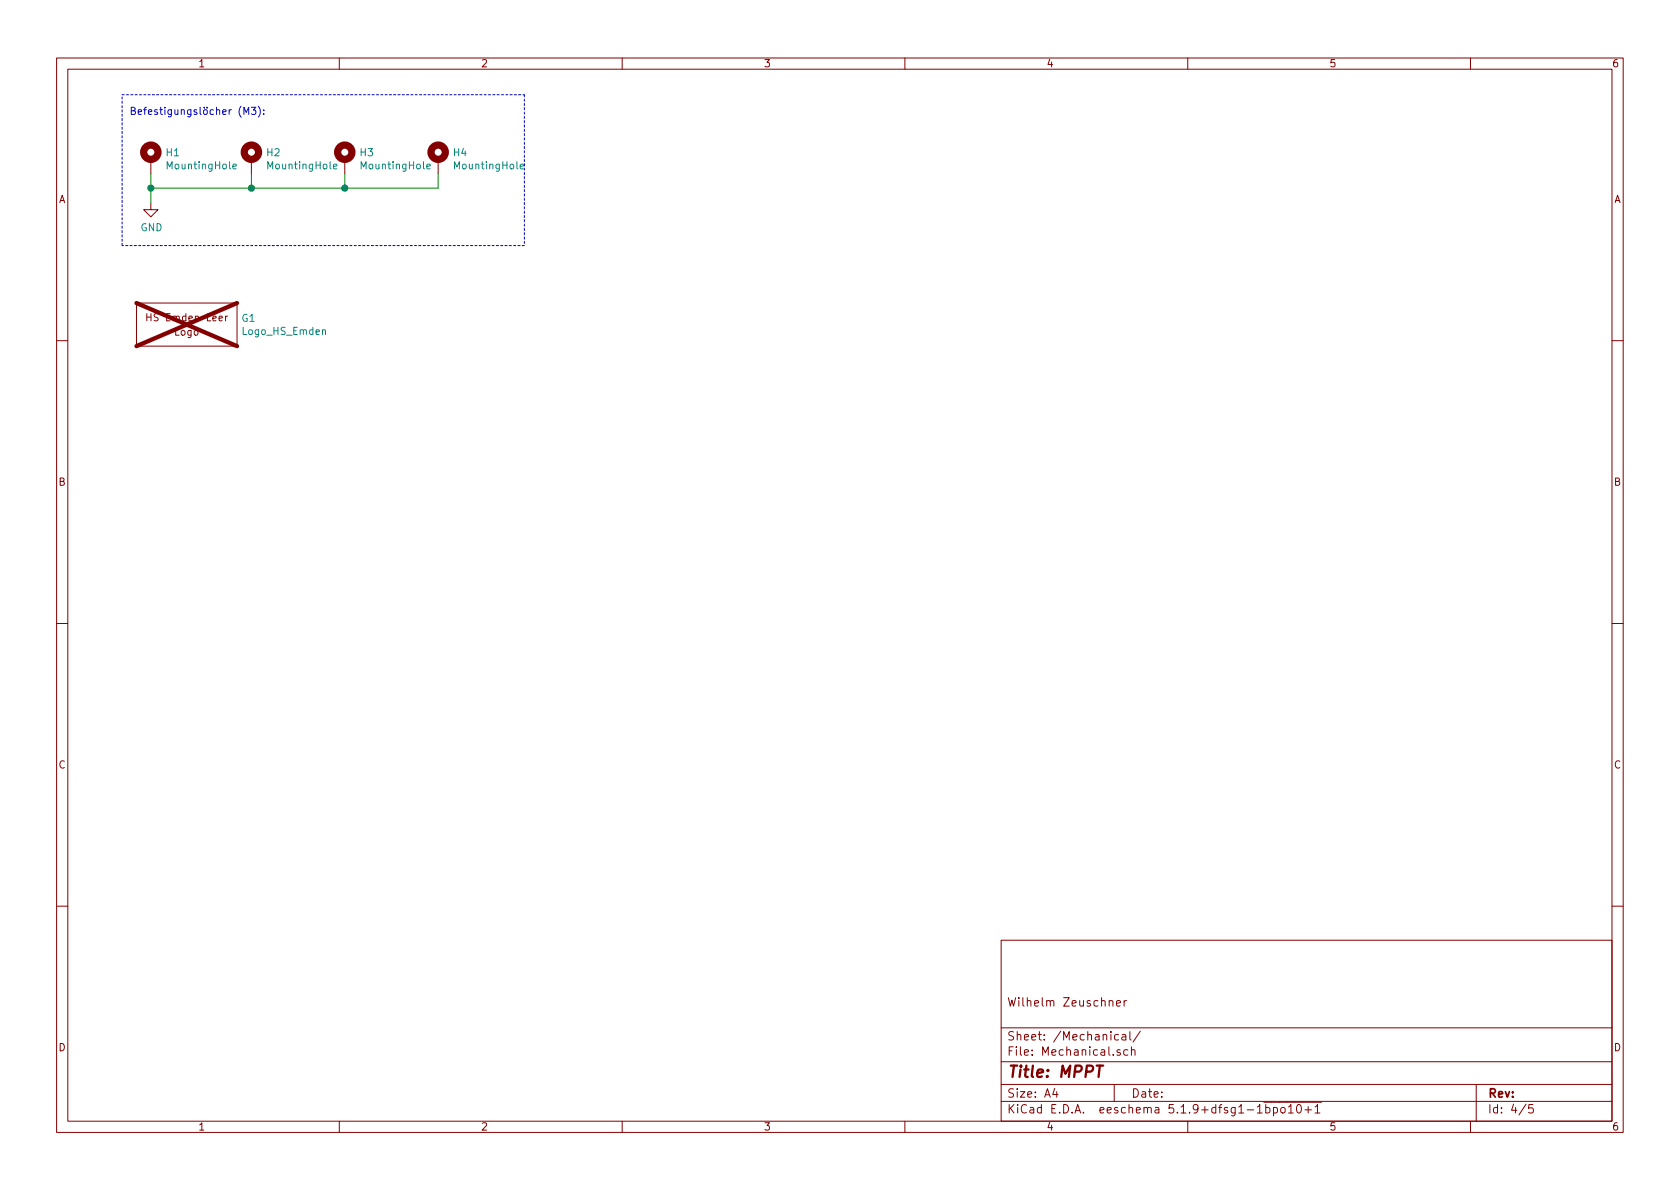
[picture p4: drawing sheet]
<svg xmlns="http://www.w3.org/2000/svg" width="297mm" height="210mm" viewBox="0 0 297 210" stroke-linecap="round" stroke-linejoin="round" font-family="sans-serif">
<g fill="none" stroke="#840000" stroke-width=".18">
<path d="M10 10.3h277v189.9h-277zM12 12.2h273v186.1h-273zM60 10.3v1.9M110 10.3v1.9M160 10.3v1.9M210 10.3v1.9M260 10.3v1.9M26.7 35.8v1.3h1.2l-1.2 1.2-1.3-1.2h1.3M26.7 28.2v2.5M44.4 28.2v2.5M61 28.2v2.5M77.5 28.2v2.5"/>
<path d="M24.1 53.6h17.8v7.6h-17.8zM26 55.5v1.2M26 56.1h.7M39.9 55.9v.8M40.2 55.9l-.3 .2M10 60.2h2M285 60.2h2M10 110.3h2M285 110.3h2M10 160.2h2M177 166.3h108v32h-108zM196.1 177.1l.1-.1a.37 .37 0 0 1 .6 .1v.8"/>
<path d="M197.4 177.4l.7-.1-.1-.3-.4-.1-.2 .2 .1 .7h.5M198.8 176.9v1M199.2 176.9l-.4 .3M285 160.2h2M60 198.3v1.9M110 198.3v1.9M160 198.3v1.9M177 194.8h108M177 191.8h108M177 187.8h108M177 181.8h108M186.5 192.5l-.4 1h1"/>
<path d="M186.8 193v1M197 191.8v3M197.8 183l-.5-.1-.2 .3 .1 .6h.6M198 185.7l-.3-.1-.2 .2 .1 .2 .4 .2v.3h-.5M198.4 183h.6l.1 .9M199.1 183.3l-.5 .1-.3 .2 .3 .3 .5-.1M199.4 185.7l-.4-.1-.3 .3 .1 .6 .2 .1 .4-.1M199.8 182.4v1.3l.2 .2M200.1 185.7l.2-.1 .3 .1 .1 .9M200.1 185.1v1.5M201.6 182.3l-1.3 2M210 198.3v1.9"/>
<path d="M222.3 196.8h.9M223.4 194.9h10.3M223.8 195.9l.4-.1 .3 .3v.6l-.3 .1-.4-.1M223.8 195.3v1.5M225.2 195.9l.4-.1 .3 .3-.1 .6-.2 .1-.4-.1M225.2 195.8v1.5M226.5 196l.2-.2 .5 .2v.5l-.1 .2-.4 .1-.2-.1zM227.8 195.8l.4-.5v1.5M227.8 196.8h.9M229.4 195.4l.2-.1a.8 .8 0 0 1 .5 .8 .8 .8 0 0 1-.5 .7 1 1 0 0 1-.2-1.4zM230.7 196.3h1.2M231.3 195.7v1.1"/>
<path d="M232.5 195.8l.4-.5v1.5M232.5 196.8h.9M260 198.3v1.9M261 191.8v6.5M269.8 195.2l-1.2 2M271 195.3h-.7v.7l.2-.1 .5 .1 .1 .2-.1 .5-.2 .1-.5-.1"/>
</g>
<path d="M193.9 188.4h1.1" fill="none" stroke="#840000" stroke-width=".41"/>
<g fill="none" stroke="#840000" stroke-width="1.3">
<circle cx="26.7" cy="26.9" r="1.27"/>
<circle cx="44.4" cy="26.9" r="1.27"/>
<circle cx="61" cy="26.9" r="1.27"/>
<circle cx="77.5" cy="26.9" r="1.27"/>
</g>
<path d="M41.2 29.4l.6-.1-.1-.2-.3-.1-.2 .2v.6h.5M59 29.4l.6-.1-.1-.2-.3-.1-.2 .2v.6h.5M75.5 29.4l.6-.1-.1-.2-.3-.1-.2 .2v.6h.5M92 29.4l.6-.1-.1-.2-.3-.1-.2 .2v.6h.5M57 58.4l.2-.1 .3 .1 .1 .8" fill="none" stroke="#008484" stroke-width=".18"/>
<path d="M24.1 53.6l17.8 7.6M41.9 53.6l-17.8 7.6" fill="none" stroke="#840000" stroke-width=".76"/>
<path d="M21.6 16.8h71.1M92.7 16.8v26.6M21.6 43.4v-26.6M92.7 43.4h-71.1" fill="none" stroke="#0000c2" stroke-width=".18" stroke-dasharray=".4 .4"/>
<path d="M26.7 30.7v5.1M44.4 30.7v2.6M61 30.7v2.6M77.5 30.7v2.6h-50.8" fill="none" stroke="#008400" stroke-width=".18"/>
<path d="M44.4 19h.8l-.4 .5 .4 .1v.5l-.2 .1-.6-.1M45.7 18.8a1.47 1.47 0 0 1 0 1.9M46.6 19.5v.1M43.1 20.2v-1.2l.4 .9 .5-.9v1.2M46.6 20.1v.1" fill="none" stroke="#0000c2" stroke-width=".18"/>
<g fill="#008400" stroke="#008400" stroke-width=".25">
<circle cx="44.5" cy="33.3" r=".51"/>
<circle cx="26.7" cy="33.3" r=".51"/>
<circle cx="61" cy="33.3" r=".51"/>
</g>
<text font-size="2.8" fill="#840000" x="178" y="190.5">Title: MPPT</text>
<g font-size="2.1" fill="#840000">
<text x="178" y="178">Wilhelm Zeuschner</text>
<text x="178" y="184">Sheet: /Mechanical/</text>
<text x="178" y="186.7">File: Mechanical.sch</text>
<text x="178" y="196.9">KiCad E.D.A. eeschema 5.1.9+dfsg1-1bpo10+1</text>
<text x="178" y="194.1">Size: A4</text>
<text x="200" y="194.1">Date:</text>
<text x="263" y="194.1">Rev:</text>
<text x="263" y="196.9">Id: 4/5</text>
</g>
<g font-size="1.8" fill="#840000">
<text x="35" y="11.9">1</text>
<text x="85" y="11.9">2</text>
<text x="135" y="11.9">3</text>
<text x="185" y="11.9">4</text>
<text x="235" y="11.9">5</text>
<text x="285" y="11.9">6</text>
<text x="10.4" y="35.9">A</text>
<text x="285.4" y="35.9">A</text>
<text x="26.5" y="56.8">HS Emden Leer</text>
<text x="30.9" y="59.4">Logo</text>
<text x="10.4" y="85.9">B</text>
<text x="285.4" y="85.9">B</text>
<text x="10.4" y="135.9">C</text>
<text x="285.4" y="135.9">C</text>
<text x="10.4" y="185.9">D</text>
<text x="285.4" y="185.9">D</text>
<text x="35" y="199.9">1</text>
<text x="85" y="199.9">2</text>
<text x="135" y="199.9">3</text>
<text x="185" y="199.9">4</text>
<text x="235" y="199.9">5</text>
<text x="285" y="199.9">6</text>
</g>
<text font-size="1.8" fill="#0000c2" x="22.9" y="20.3">Befestigungslöcher (M3):</text>
<g font-size="1.8" fill="#008484">
<text x="29.4" y="27.6">H1</text>
<text x="29.8" y="29.9">MountingHole</text>
<text x="47.2" y="27.6">H2</text>
<text x="47.5" y="29.9">MountingHole</text>
<text x="63.7" y="27.6">H3</text>
<text x="64.1" y="29.9">MountingHole</text>
<text x="80.2" y="27.6">H4</text>
<text x="80.6" y="29.9">MountingHole</text>
<text x="24.8" y="40.9">GND</text>
<text x="42.8" y="56.9">G1</text>
<text x="43" y="59.2">Logo_HS_Emden</text>
</g>
</svg>
